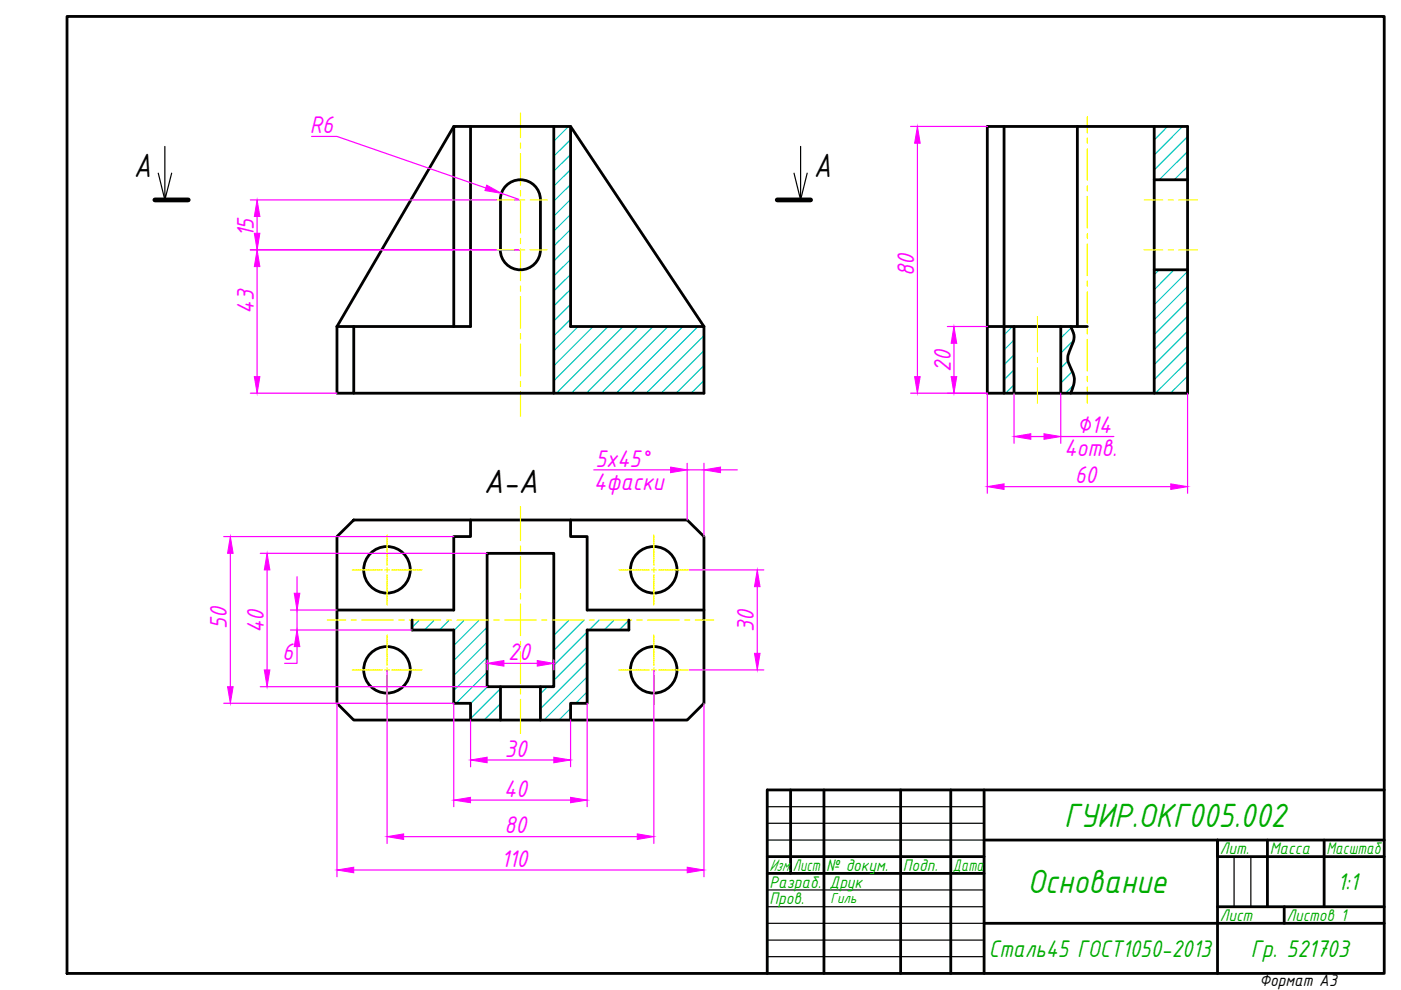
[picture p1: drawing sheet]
<svg xmlns="http://www.w3.org/2000/svg" width="297mm" height="210mm" viewBox="0 0 297 210" stroke-linecap="round" stroke-linejoin="round" font-family="sans-serif">
<!-- layer: 0 -->
<g fill="none" stroke="#000" stroke-width=".59">
<path d="M14.2 3.5h279.3v202.9h-279.3zM96.2 26.8l-24.8 42.4M99.8 26.8h21.2v42.4h28.3v14.2h-77.9v-14.2h28.4zM99.8 26.8h-3.6v42.4M117.4 26.8v56.6M121 26.8l28.3 42.4M209.3 26.8h42.5v56.6h-42.5zM212.9 26.8v56.6M228.4 26.8v42.4M244.7 26.8v56.6M244.7 38.1h7.1M106.1 42.4a4.3 4.3 0 0 1 4.2-4.3 4.3 4.3 0 0 1 4.3 4.3"/>
<path d="M106.1 42.4v10.6M114.6 42.4v10.6a4.3 4.3 0 0 1-4.3 4.2 4.3 4.3 0 0 1-4.2-4.2M244.7 57.2h7.1M75 69.2v14.2M209.3 69.2h21.2M215 69.2v14.2M224.9 69.2v14.2M227 69.2l.6 1.3 .1 .9a6.8 6.8 0 0 1-1 3.1 3.4 3.4 0 0 0 .3 3.5 4.5 4.5 0 0 1 .4 4.5l-.4 .9M71.4 113.8l3.6-3.5h70.7l3.6 3.5v35.3l-3.6 3.6h-70.7l-3.6-3.6zM99.8 110.3v3.5h-3.6v15.5h-24.8M103.3 117.3h14.1v28.3h-14.1zM121 110.3v3.5h3.5v15.5h24.8"/>
<path d="M87.4 131.5v2.1h8.8v15.5h3.6v3.6M133.3 131.5v2.1h-8.8v15.5h-3.5v3.6M106.1 145.6v7.1M114.6 145.6v7.1M167.6 167.5v17.7M174.7 167.5v38.9M191 167.5v38.9M201.6 167.5v38.9M208.6 167.5v38.9M208.6 178.1h84.9M268.7 178.1v14.1M280.7 178.1v14.1"/>
<path d="M293.5 167.5h-130.8v38.9M162.7 181.6h45.9M162.7 185.2h45.9M208.6 195.8h84.9M258.1 192.2h35.4M272.3 192.2v3.6M293.5 181.6h-35.4v-3.5v28.3"/>
<circle cx="82" cy="120.8" r="4.9"/>
<circle cx="138.6" cy="120.8" r="4.9"/>
<circle cx="82" cy="142" r="4.9"/>
<circle cx="138.6" cy="142" r="4.9"/>
</g>
<g fill="none" stroke="#000" stroke-width=".25">
<path d="M33.6 36.7l1.4 5.7M35 31v11.4l1.4-5.7M169.7 31v11.4l-1.4-5.7M171.1 36.7l-1.4 5.7M162.7 171h45.9M162.7 174.6h45.9M162.7 178.1h45.9M162.7 188.7h45.9M162.7 192.2h45.9M162.7 199.3h45.9M162.7 195.8h45.9M261.6 181.6v10.6"/>
<path d="M265.2 181.6v10.6M162.7 202.8h45.9"/>
</g>
<g fill="none" stroke="#00c7c7" stroke-width=".25">
<path d="M120.6 26.8l-3.2 3.1M121 29.6l-3.6 3.5M121 32.8l-3.6 3.5M121 36l-3.6 3.5M121 39.1l-3.6 3.5M247.6 26.8l-2.9 2.9M250.7 26.8l-6 6.1M251.8 29l-7.1 7M251.8 32.1l-6 6M251.8 35.3l-2.9 2.8M121 42.3l-3.6 3.5M121 45.5l-3.6 3.5"/>
<path d="M121 48.7l-3.6 3.5M121 51.8l-3.6 3.5M121 55l-3.6 3.5M121 58.2l-3.6 3.5M245.7 57.2l-1 1.1M248.9 57.2l-4.2 4.2M251.8 57.5l-7.1 7.1M121 61.4l-3.6 3.5M121 64.5l-3.6 3.5M121 67.7l-3.6 3.5M122.6 69.2l-5.2 5.2M125.8 69.2l-8.4 8.4"/>
<path d="M128.9 69.2l-11.5 11.5M132.1 69.2l-14.1 14.2M135.3 69.2l-14.2 14.2M138.5 69.2l-14.2 14.2M141.6 69.2l-14.1 14.2M144.8 69.2l-14.1 14.2M148 69.2l-14.2 14.2M149.3 77.5l-5.9 5.9M149.3 71.2l-12.3 12.2M149.3 74.4l-9.1 9M214.7 69.2l-1.8 1.8M215 72.1l-2.1 2.1"/>
<path d="M215 75.2l-2.1 2.2M215 78.4l-2.1 2.1M226.4 76.5l-1.5 1.5M227.1 69.5l-2.2 2.2M227.4 78.8l-2.5 2.4M227.7 72.1l-2.8 2.8M251.8 60.7l-7.1 7.1M251.8 63.9l-7.1 7.1M251.8 67.1l-7.1 7M251.8 70.2l-7.1 7.1M251.8 73.4l-7.1 7.1M251.8 76.6l-6.8 6.8"/>
<path d="M251.8 79.8l-3.7 3.6M149.3 80.7l-2.8 2.7M215 81.6l-1.8 1.8M227.6 81.7l-1.7 1.7M251.8 82.9l-.5 .5M88.9 131.5l-1.5 1.5M92.1 131.5l-2.1 2.1M95.3 131.5l-2.1 2.1M98.5 131.5l-2.3 2.2M101.6 131.5l-5.4 5.4M103.3 133l-7.1 7.1M103.3 136.2l-7.1 7"/>
<path d="M103.3 139.3l-7.1 7.1M117.5 131.5h-.1M120.7 131.5l-3.3 3.2M123.9 131.5l-6.5 6.4M124.5 134l-7.1 7.1M124.5 137.2l-7.1 7M127 131.5l-2.1 2.1M130.2 131.5l-2.1 2.1M133.3 131.5l-2 2.1M103.3 142.5l-6.6 6.6M103.4 145.6l-3.6 3.6M106.1 146l-6.3 6.4"/>
<path d="M106.1 149.2l-3.5 3.5M106.1 152.4l-.3 .3M116.1 145.6l-1.5 1.5M121 150.2l-2.5 2.5M124.5 140.3l-9.9 10M124.5 143.5l-9.2 9.2M124.5 146.7l-2.4 2.4"/>
</g>
<g fill="none" stroke="#ff0" stroke-width=".25">
<path d="M110.3 24v5.2M110.3 30.3v1.1M110.3 32.6v6.7M230.5 24.7v3.5M230.5 29.3v1.1M230.5 31.5v6.7M230.5 39.4v1.1M105.4 42.4h3.6M105.4 53h3.6M110.1 42.4h1.2M110.1 53h1.2M110.3 40.4v1.1"/>
<path d="M110.3 42.6v6.8M110.3 50.5v1.2M110.3 52.8v6.7M112.4 42.4h3.6M112.4 53h3.6M230.5 41.6v6.8M230.5 49.5v1.1M230.5 51.7v6.8M230.5 59.6v1.1M242.6 42.4h3.9M242.6 53h3.9M247.7 42.4h1.1"/>
<path d="M247.7 53h1.1M249.9 42.4h4M249.9 53h4M110.3 60.6v1.1M110.3 62.9v6.7M110.3 70.7v1.2M110.3 73v6.7M219.9 67.1v7.5M219.9 75.7v1.1M219.9 78v7.5M230.5 61.8v6.8M230.5 69.7v1.1"/>
<path d="M230.5 71.9v6.8M230.5 79.8v1.1M110.3 80.8v1.1M110.3 83.1v5.2M230.5 82v3.5M82.1 113.4v5.8M82.1 119.3v.6M110.3 107.4v7.2M110.3 115.8v1.1M110.3 118v6.7M138.6 113.4v5.8M138.6 119.3v.6"/>
<path d="M69.3 131.5h4M74.5 131.5h1.1M74.7 120.8h6.1M76.7 131.5h6.7M80.8 120.8h.3M81.6 120.8h1M82.1 120.4v.9M82.1 121.8v1.1M82.1 123v5.3M82.1 134.6v5.8M83 120.8h3.4M84.5 131.5h1.2"/>
<path d="M86.5 120.8h1.9M86.8 131.5h6.7M88.5 120.8h1M94.6 131.5h1.1M96.9 131.5h6.7M104.7 131.5h1.2M107 131.5h6.7M110.3 125.8v1.2M110.3 128.1v6.7M110.3 135.9v1.1M110.3 138.2v6.7M114.8 131.5h1.2"/>
<path d="M117.1 131.5h6.7M125 131.5h1.1M127.2 131.5h6.7M131.2 120.8h4.9M135 131.5h1.2M136.2 120.8h1.5M137.3 131.5h6.7M138.1 120.8h1M138.6 120.4v.9M138.6 121.8v1.1M138.6 123v5.3M138.6 134.6v5.8"/>
<path d="M139.6 120.8h2.2M141.8 120.8h1.9M143.8 120.8h2.3M145.1 131.5h1.2M147.4 131.5h4M74.7 142h6.1M80.8 142h.3M81.6 142h1M82.1 140.5v.6M82.1 141.6v1M82.1 143.1v1M82.1 144.2v1.9"/>
<path d="M82.1 146.1v3.4M83 142h3.4M86.5 142h1.9M88.5 142h1M110.3 146v1.2M110.3 148.3v7.2M131.2 142h4.9M136.2 142h1.5M138.1 142h1M138.6 140.5v.6M138.6 141.6v1M138.6 143.1v1"/>
<path d="M138.6 144.2v1.9M138.6 146.1v3.4M139.6 142h2.2M141.8 142h1.9M143.8 142h2.3"/>
</g>
<g fill="none" stroke="#f0f" stroke-width=".25">
<path d="M66.1 28.9h5.3l31.6 10.9M193.1 26.8h16.2M194.5 30.4v49.5M53.1 53h57.2M54.5 45.9v3.6M54.5 56.5v23.4M106.3 41l4 1.4h-57.2M200.9 69.2h8.4M202.3 72.8v7.1M53.1 83.4h18.3M125.9 99.6h16.3M145.7 98.2v12.1"/>
<path d="M145.7 99.6h3.6M149.3 98.2v15.6M152.8 99.6h3.5M193.1 83.4h16.2v21.2M215 83.4v10.6M218.6 92.6h2.7M224.9 83.4v10.6M224.9 92.6h11.3M251.8 83.4v21.2M47.4 113.8h48.8M48.8 117.3v28.3M55.2 117.3h48.1"/>
<path d="M212.9 103.2h35.3M56.6 120.8v21.2M61.6 129.3h9.8M61.6 133.6h25.8M63 137.1v3.5h-2.6M63 122.3v3.5M63 129.3v4.3M103.3 139.9v2.1M117.4 139.9v2.1M146.1 120.8h15.9M160.6 124.4v14.1M47.4 149.1h48.8v21.9"/>
<path d="M55.2 145.6h48.1M71.4 149.1v36.8M82.1 142v36.8M99.8 152.7v9.9M106.8 140.6h7.1M121 152.7v9.9M124.5 149.1v21.9M138.6 142v36.8M146.1 142h15.9M149.3 149.1v36.8M85.6 177.4h49.5M99.8 169.6h21.2"/>
<path d="M103.3 161.1h14.1M75 184.5h70.7"/>
</g>
<g fill="#f0f" stroke="#f0f" stroke-width=".21">
<path d="M54.5 53l.6 3.5h-1.2z"/>
<path d="M53.9 79.9h1.2l-.6 3.5z"/>
<path d="M53.9 49.5h1.2l-.6 3.5z"/>
<path d="M54.5 42.4l.6 3.5h-1.2z"/>
<path d="M103.2 39.3l3.1 1.7-3.5-.6z"/>
<path d="M62.4 125.8h1.2l-.6 3.5z"/>
<path d="M63 133.6l.6 3.5h-1.2z"/>
<path d="M56.6 117.3l.6 3.5h-1.2z"/>
<path d="M56 142h1.2l-.6 3.6z"/>
<path d="M48.8 113.8l.6 3.5h-1.2z"/>
<path d="M48.2 145.6h1.2l-.6 3.5z"/>
<path d="M160.6 120.8l.5 3.6h-1.1z"/>
<path d="M160 138.5h1.1l-.5 3.5z"/>
<path d="M202.3 69.2l.5 3.6h-1.1z"/>
<path d="M201.7 79.9h1.1l-.5 3.5z"/>
<path d="M194.5 26.8l.6 3.6h-1.2z"/>
<path d="M193.9 79.9h1.2l-.6 3.5z"/>
<path d="M215 92.6l3.6-.6v1.1z"/>
<path d="M221.3 92l3.6 .6-3.6 .5z"/>
<path d="M209.3 103.2l3.6-.6v1.2z"/>
<path d="M248.2 102.6l3.6 .6-3.6 .6z"/>
<path d="M103.3 140.6l3.5-.5v1.1z"/>
<path d="M113.9 140.1l3.5 .5-3.5 .6z"/>
<path d="M149.3 99.6l3.5-.6v1.2z"/>
<path d="M142.2 99l3.5 .6-3.5 .6z"/>
<path d="M99.8 161.1l3.5-.6v1.2z"/>
<path d="M117.4 160.5l3.6 .6-3.6 .6z"/>
<path d="M96.2 169.6l3.6-.5v1.1z"/>
<path d="M121 169.1l3.5 .5-3.5 .6z"/>
<path d="M82.1 177.4l3.5-.6v1.2z"/>
<path d="M135.1 176.8l3.5 .6-3.5 .6z"/>
<path d="M71.4 184.5l3.6-.6v1.2z"/>
<path d="M145.7 183.9l3.6 .6-3.6 .6z"/>
</g>
<!-- layer: 0 -->
<path d="M32.8 42.4h7.1M164.8 42.4h7.1" fill="none" stroke="#000" stroke-width="1"/>
<g font-size="7.7">
<text x="28.3" y="37.5">A</text>
<text x="172.6" y="37.5">A</text>
<text x="102.6" y="104.6">А-А</text>
</g>
<g font-size="7.7" fill="#00ad00">
<text x="225.6" y="175.3">ГУИР.ОКГ005.002</text>
<text x="217.8" y="189.4">Основание</text>
</g>
<g font-size="5.5" fill="#f0f">
<text x="65.7" y="28.3">R6</text>
<text x="53.8" y="50.3" transform="rotate(-90 53.8 50.3)">15</text>
<text x="193.8" y="58.5" transform="rotate(-90 193.8 58.5)">80</text>
<text x="53.8" y="66.5" transform="rotate(-90 53.8 66.5)">43</text>
<text x="201.6" y="78.9" transform="rotate(-90 201.6 78.9)">20</text>
<text x="228.3" y="91.9">⌀14</text>
<text x="126.2" y="98.9">5x45°</text>
<text x="225.6" y="96.8">4отв.</text>
<text x="125.9" y="103.9">4фаски</text>
<text x="227.9" y="102.5">60</text>
<text x="48.1" y="133.4" transform="rotate(-90 48.1 133.4)">50</text>
<text x="55.9" y="134.3" transform="rotate(-90 55.9 134.3)">40</text>
<text x="159.8" y="134" transform="rotate(-90 159.8 134)">30</text>
<text x="59.8" y="139.9">6</text>
<text x="107.8" y="139.9">20</text>
<text x="107" y="160.4">30</text>
<text x="106.8" y="168.9">40</text>
<text x="107" y="176.7">80</text>
<text x="106.2" y="183.8">110</text>
</g>
<g font-size="5.5" fill="#00ad00">
<text x="283.6" y="188.7">1:1</text>
<text x="209.7" y="202.9">Сталь45 ГОСТ1050-2013</text>
<text x="265.2" y="202.8">Гр. 521703</text>
</g>
<g font-size="3.8" fill="#00ad00">
<text x="163.1" y="184.7">Изм.</text>
<text x="168.1" y="184.7">Лист</text>
<text x="175.2" y="184.7">№ докум.</text>
<text x="191.4" y="184.7">Подп.</text>
<text x="202" y="184.7">Дата</text>
<text x="258.6" y="181.2">Лит.</text>
<text x="269.2" y="181.2">Масса</text>
<text x="281.2" y="181.2">Масштаб</text>
<text x="163.1" y="188.2">Разраб.</text>
<text x="163.1" y="191.7">Пров.</text>
<text x="175.9" y="188.2">Друк</text>
<text x="258.6" y="195.3">Лист</text>
<text x="272.7" y="195.3">Листов 1</text>
</g>
<text font-size="3.8" x="267" y="209.1">Формат А3</text>
<text font-size="3.3" fill="#00ad00" x="176.1" y="191.5">Гиль</text>
</svg>
